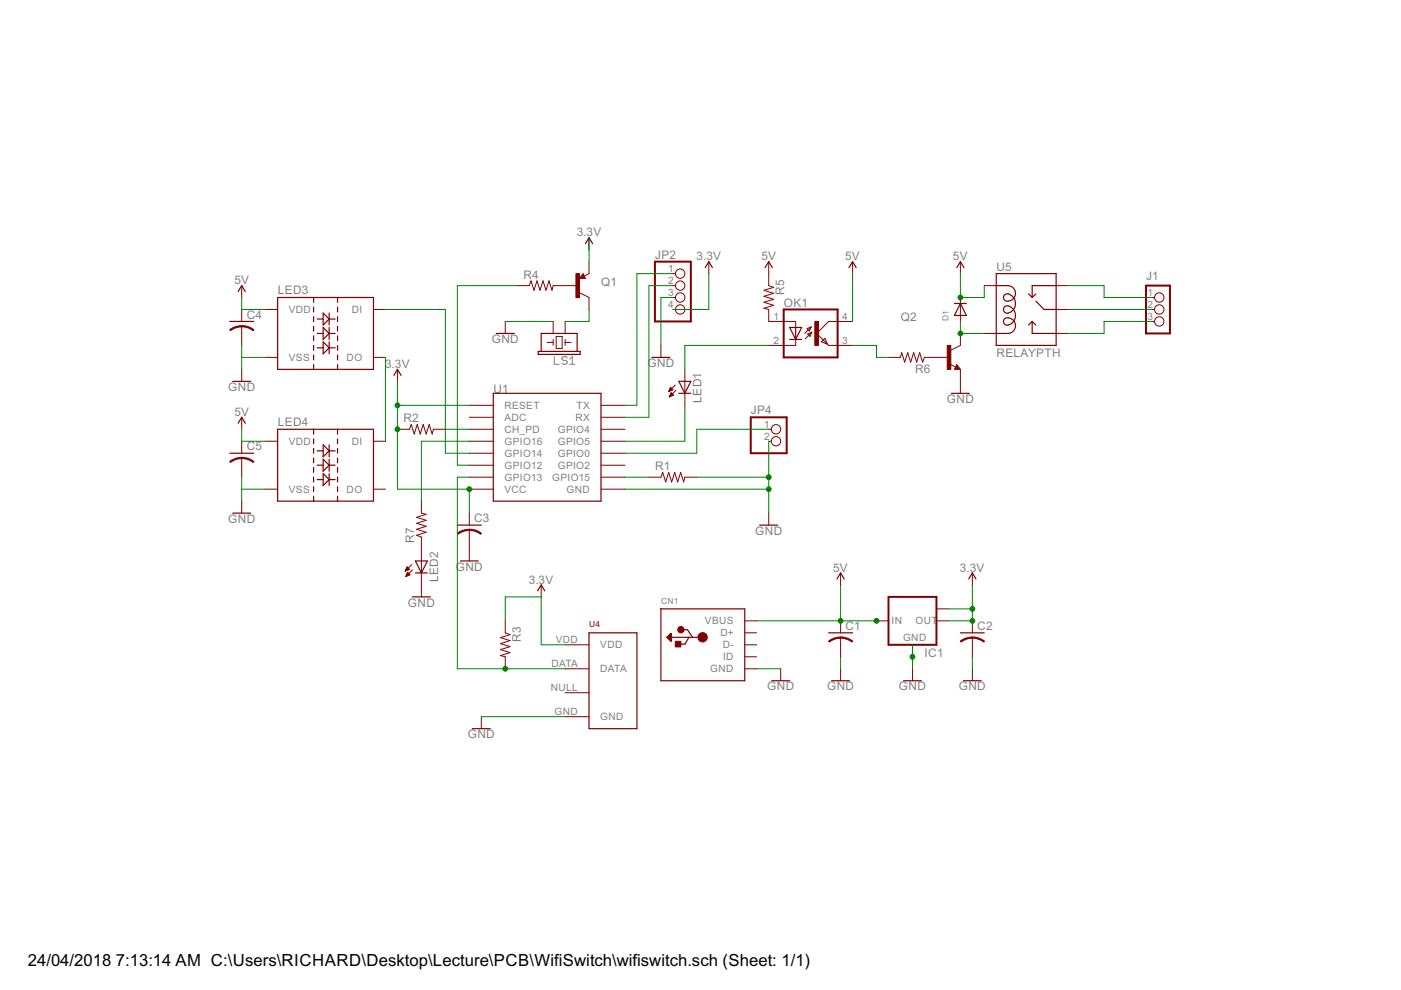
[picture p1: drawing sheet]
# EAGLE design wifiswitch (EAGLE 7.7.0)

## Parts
C1  C-USC0805  [C0805]
C2  C-USC0805  [C0805]
C3  C-USC0805  [C0805]
C4  C-USC0805  [C0805]
C5  C-USC0805  [C0805]
CN1  USBTHM  [USB-MINIB-THM]
D1  DIODESOD-123  [SOD-123]
IC1  LM1117IMPX-3.3  [SOT223]
J1  CON_TERMINAL_BLOCK_03-5MM  [TERMINAL_BLOCK_3P_5]
JP2  PINHD-1X4  [1X04]
JP4  PINHD-1X2  [1X02]
LED1  LEDCHIP-LED0805  [CHIP-LED0805]
LED2  LEDCHIP-LED0805  [CHIP-LED0805]
LED3  WS2812B  [WS2812B]
LED4  WS2812B  [WS2812B]
LS1  BUZZER-PTH  [BUZZER-12MM]
OK1  PC817  [DIL04]
Q1  TRANSISTOR_PNPPMBT3906  [SOT23-3]
Q2  TRANSISTOR_BJT_NPN-SOT-23-BEC  [SOT-23]
R1  R-US_R0805  [R0805]
R2  R-US_R0805  [R0805]
R3  R-US_R0805  [R0805]
R4  R-US_R0805  [R0805]
R5  R-US_R0805  [R0805]
R6  R-US_R0805  [R0805]
R7  R-US_R0805  [R0805]
U1  ESP12SMD  [ESP12-SMD]
U4  RHT03_DHT-22_AM2302RA  [RHT03_DHT-22/RA]
U5  RELAYPTH  [SRD-05VDC-SL-C]

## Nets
3.3V: C2.1 C3.1 IC1.2(OUT) IC1.TAB(OUT1) JP2.4 Q1.2(E) R2.1 R3.1 U1.RESET U1.VCC U4.VDD
5V: C1.1 C4.1 C5.1 CN1.VBUS D1.C IC1.3(IN) LED3.1(VDD) LED4.1(VDD) OK1.4(COL) R5.1 U5.P$1(COIL1)
GND: C1.2 C2.2 C3.2 C4.2 C5.2 CN1.GND IC1.1(GND) JP2.3 JP4.2 LED2.C LED3.3(VSS) LED4.3(VSS) LS1.- Q2.2(E) R1.2 U1.GND U4.GND
N$1: LS1.+ Q1.3(C)
N$2: R1.1 U1.GPIO15
N$3: LED3.4(DI) U1.GPIO14
N$4: R4.1 U1.GPIO12
N$5: R3.2 U1.GPIO13 U4.DATA
N$6: LED2.A R7.1
N$7: LED1.A OK1.2(C)
N$8: JP2.1 U1.TXD0(TX)
N$9: JP4.1 U1.GPIO0
N$10: Q2.1(B) R6.1
N$11: JP2.2 U1.RXD0(RX)
N$12: R2.2 U1.CH_PD
N$13: Q1.1(B) R4.2
N$14: OK1.1(A) R5.2
N$15: D1.A Q2.3(C) U5.P$4(COIL0)
N$16: J1.1 U5.P$5(SWCLOSE)
N$17: J1.2 U5.P$3(SWCOMMON)
N$18: J1.3 U5.P$2(SWOPEN)
N$19: OK1.3(EMIT) R6.2
N$20: LED1.C U1.GPIO5
N$21: LED3.2(DO) LED4.4(DI)
N$22: R7.2 U1.GPIO16
Unconnected: CN1.D+ CN1.D- CN1.ID LED4.2(DO) U1.ADC U1.GPIO2 U1.GPIO4 U4.NULL

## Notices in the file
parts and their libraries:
SparkFun-PowerSymbols: Licensing: Creative Commons ShareAlike 4.0 International - https://creativecommons.org/licenses/by-sa/4.0
